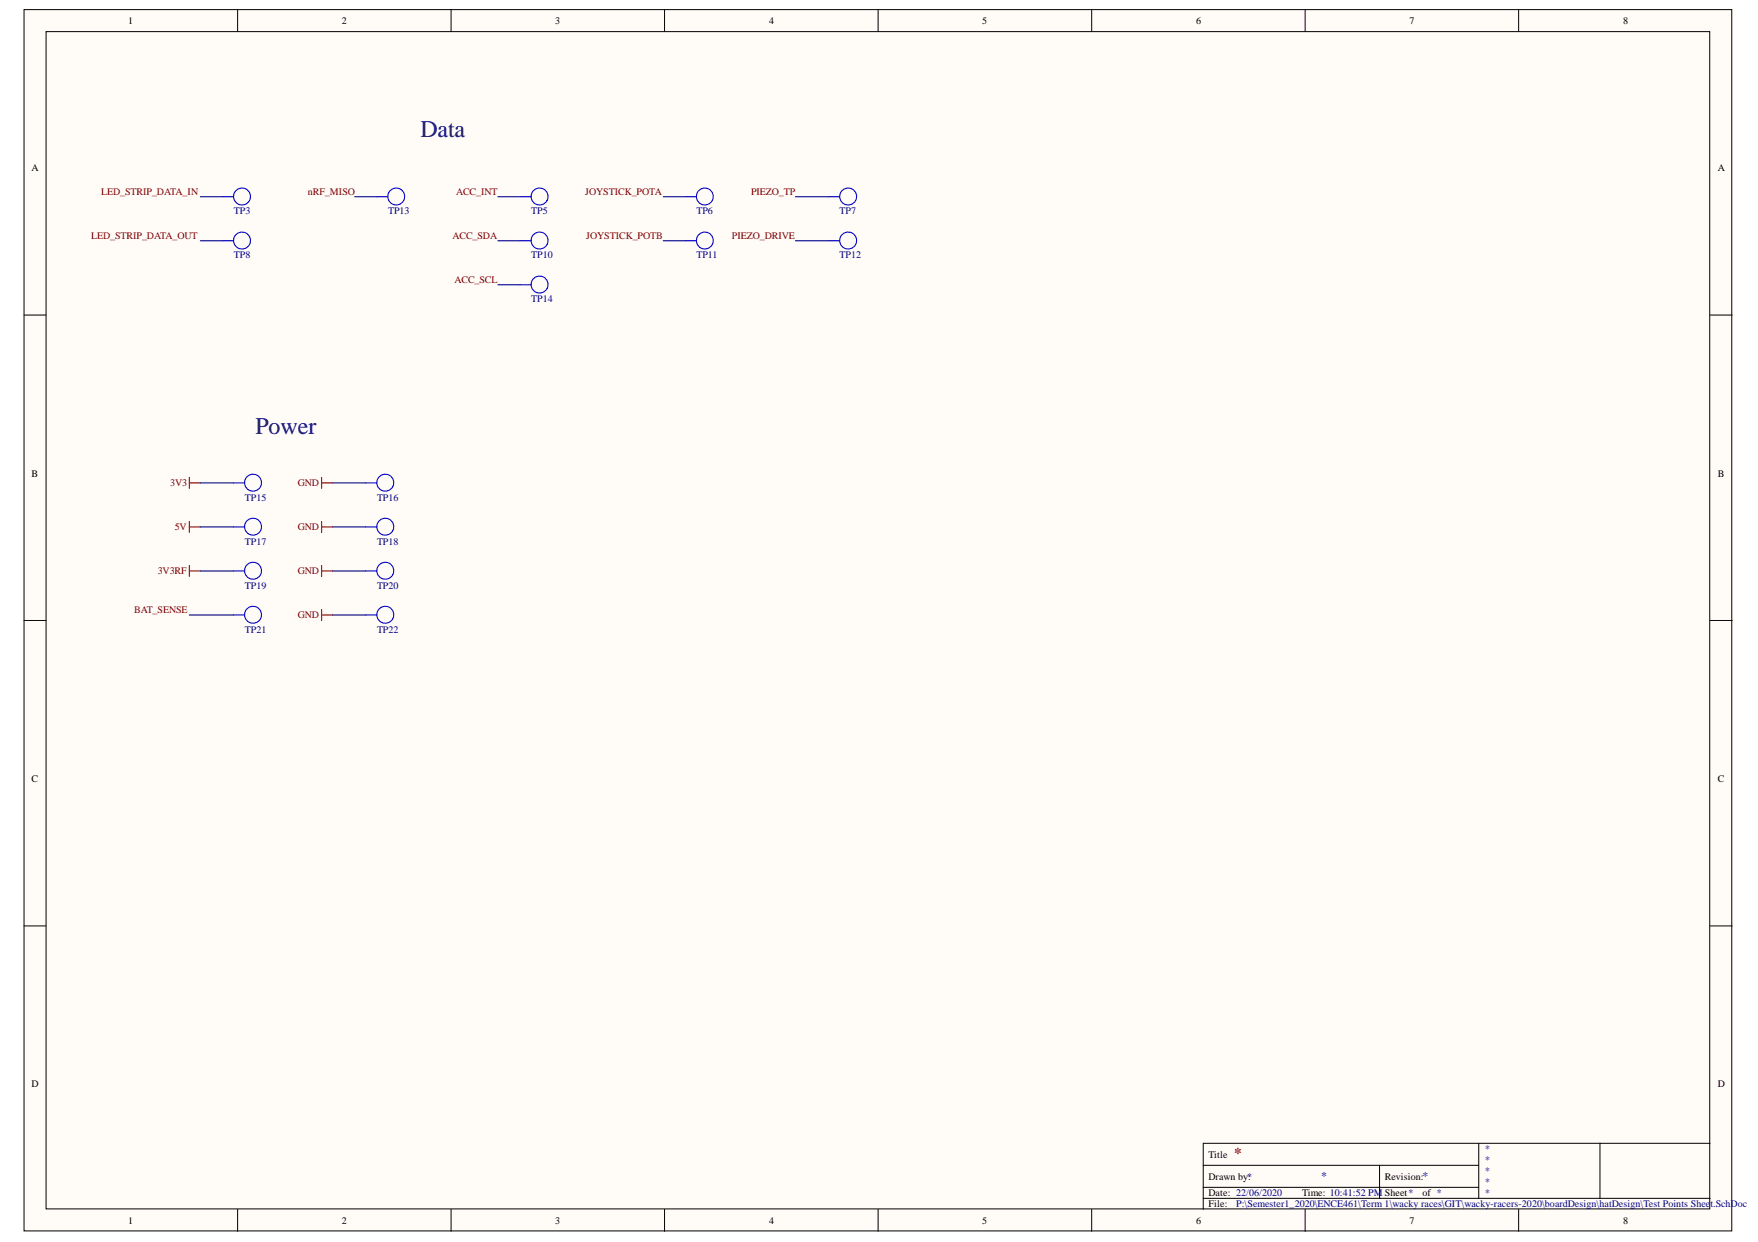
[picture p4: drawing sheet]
<svg xmlns="http://www.w3.org/2000/svg" width="297mm" height="210mm" viewBox="0 0 297 210" stroke-linecap="round" stroke-linejoin="round" font-family="sans-serif">
<g fill="#fffcf8" stroke="#000" stroke-width=".17">
<path d="M4.1 1.6h288.5v206.4h-288.5z"/>
<path d="M7.8 5.3h281.1v199h-281.1z"/>
</g>
<g fill="none" stroke="#000" stroke-width=".17">
<path d="M40.1 1.6v3.7M76.2 1.6v3.7M112.3 1.6v3.7M148.4 1.6v3.7M184.5 1.6v3.7M220.5 1.6v3.7M256.6 1.6v3.7M4.1 53.2h3.7M289 53.2h3.7M4.1 104.9h3.7M289 104.9h3.7M4.1 156.5h3.7"/>
<path d="M289 156.5h3.7M203.3 196.9h46.6M233.1 196.9v5.6M249.9 193.2v9.3M270.3 193.2h-67v11.2M289 193.2h-18.7v9.3M40.1 204.4v3.7M76.2 204.4v3.7M112.3 204.4v3.7M148.4 204.4v3.7M184.5 204.4v3.7M203.3 202.5h85.7"/>
<path d="M203.3 200.7h46.6M220.5 204.4v3.7M256.6 204.4v3.7"/>
</g>
<g fill="none" stroke="#00f" stroke-width=".19">
<path d="M37.6 33.2h1.8M42.2 33.9a1.43 1.43 0 0 0-1.2-2.1 1.43 1.43 0 0 0-1.5 1.9 1.43 1.43 0 0 0 2.4 .6l.2-.4M63.6 33.2h1.9M68.2 33.9a1.43 1.43 0 0 0-1.2-2.1 1.43 1.43 0 0 0-1.4 1.9 1.43 1.43 0 0 0 2.3 .6l.3-.4M87.9 33.2h1.8M92.4 33.9a1.43 1.43 0 0 0-1.1-2.1 1.43 1.43 0 0 0-1.5 1.9 1.43 1.43 0 0 0 2.3 .6l.3-.4M115.8 33.2h1.8M120.4 33.9a1.43 1.43 0 0 0-1.2-2.1 1.43 1.43 0 0 0-1.5 1.9 1.43 1.43 0 0 0 2.4 .6l.2-.4M140 33.2h1.9M144.6 33.9a1.43 1.43 0 0 0-1.2-2.1 1.43 1.43 0 0 0-1.4 1.9 1.43 1.43 0 0 0 2.3 .6l.3-.4M37.6 40.7h1.8M42.2 41.3a1.43 1.43 0 0 0-1.2-2.1 1.43 1.43 0 0 0-1.5 1.9 1.43 1.43 0 0 0 2.4 .6l.2-.3"/>
<path d="M87.9 40.7h1.8M87.9 48.1h1.8M92.4 41.3a1.43 1.43 0 0 0-1.1-2.1 1.43 1.43 0 0 0-1.5 1.9 1.43 1.43 0 0 0 2.3 .6l.3-.3M92.4 48.7a1.43 1.43 0 0 0-1.1-2 1.43 1.43 0 0 0-1.5 1.9 1.43 1.43 0 0 0 2.3 .5l.3-.3M115.8 40.7h1.8M120.4 41.3a1.43 1.43 0 0 0-1.2-2.1 1.43 1.43 0 0 0-1.5 1.9 1.43 1.43 0 0 0 2.4 .6l.2-.4M140 40.7h1.9M144.6 41.3a1.43 1.43 0 0 0-1.2-2.1 1.43 1.43 0 0 0-1.4 1.9 1.43 1.43 0 0 0 2.3 .6l.3-.3M39.4 81.6h1.9M39.4 89.1h1.9M39.4 96.5h1.9M44 82.2a1.43 1.43 0 0 0-1.1-2.1 1.43 1.43 0 0 0-1.5 2 1.43 1.43 0 0 0 2.3 .5l.3-.3"/>
<path d="M44 89.7a1.43 1.43 0 0 0-1.1-2.1 1.43 1.43 0 0 0-1.5 1.9 1.43 1.43 0 0 0 2.3 .6l.3-.4M44 97.1a1.43 1.43 0 0 0-1.1-2.1 1.43 1.43 0 0 0-1.5 1.9 1.43 1.43 0 0 0 2.3 .6l.3-.3M61.8 81.6h1.8M61.8 89.1h1.8M61.8 96.5h1.8M66.4 82.2a1.43 1.43 0 0 0-1.2-2.1 1.43 1.43 0 0 0-1.5 2 1.43 1.43 0 0 0 2.4 .5l.2-.3M66.4 89.7a1.43 1.43 0 0 0-1.2-2.1 1.43 1.43 0 0 0-1.5 1.9 1.43 1.43 0 0 0 2.4 .6l.2-.4M66.4 97.1a1.43 1.43 0 0 0-1.2-2.1 1.43 1.43 0 0 0-1.5 1.9 1.43 1.43 0 0 0 2.4 .6l.2-.3M39.4 103.9h1.9M44 104.6a1.43 1.43 0 0 0-1.1-2.1 1.43 1.43 0 0 0-1.5 1.9 1.43 1.43 0 0 0 2.3 .6l.3-.4M61.8 103.9h1.8M66.4 104.6a1.43 1.43 0 0 0-1.2-2.1 1.43 1.43 0 0 0-1.5 1.9 1.43 1.43 0 0 0 2.4 .6l.2-.4"/>
</g>
<g fill="none" stroke="#800000" stroke-width=".19">
<path d="M32 80.7v1.8M32 88.1v1.9M32 95.6v1.8M32 81.6h1.9M32 89.1h1.9M32 96.5h1.9M54.3 81.6h1.9M54.3 89.1h1.9M54.3 96.5h1.9M54.3 80.7v1.8M54.3 88.1v1.9M54.3 95.6v1.8"/>
<path d="M54.3 103v1.9M54.3 103.9h1.9"/>
</g>
<g fill="none" stroke="#000080" stroke-width=".19">
<path d="M33.9 33.2h3.7M59.9 33.2h3.7M84.1 33.2h3.8M112.1 33.2h3.7M134.4 33.2h5.6M33.9 40.7h3.7M84.1 40.7h3.8M84.1 48.1h3.8M112.1 40.7h3.7M134.4 40.7h5.6M33.9 81.6h5.5M33.9 89.1h5.5"/>
<path d="M33.9 96.5h5.5M56.2 81.6h5.6M56.2 89.1h5.6M56.2 96.5h5.6M32 103.9h7.4M56.2 103.9h5.6"/>
</g>
<g font-size="4.1" fill="#000080">
<text x="71.1" y="23.1">Data</text>
<text x="43.1" y="73.3">Power</text>
</g>
<text font-size="2.5" fill="#800000" x="208.5" y="195.7">*</text>
<g font-size="2" fill="#000080">
<text x="223.2" y="199.5">*</text>
<text x="240.3" y="199.5">*</text>
</g>
<g font-size="1.7">
<text x="21.7" y="4.1">1</text>
<text x="57.8" y="4.1">2</text>
<text x="93.8" y="4.1">3</text>
<text x="129.9" y="4.1">4</text>
<text x="166" y="4.1">5</text>
<text x="202.1" y="4.1">6</text>
<text x="238.1" y="4.1">7</text>
<text x="274.3" y="4.1">8</text>
<text x="5.3" y="28.9">A</text>
<text x="290.2" y="28.9">A</text>
<text x="5.3" y="80.6">B</text>
<text x="290.2" y="80.6">B</text>
<text x="5.3" y="132.2">C</text>
<text x="290.2" y="132.2">C</text>
<text x="5.3" y="183.8">D</text>
<text x="290.2" y="183.8">D</text>
<text x="204.2" y="195.7">Title</text>
<text x="204.2" y="199.4">Drawn by:*</text>
<text x="204.2" y="202.2">Date: 22/06/2020</text>
<text x="220" y="202.2">Time: 10:41:52 PM Sheet*</text>
<text x="234" y="199.4">Revision:</text>
<text x="240.3" y="202.2">of *</text>
<text x="21.7" y="206.8">1</text>
<text x="57.8" y="206.8">2</text>
<text x="93.8" y="206.8">3</text>
<text x="129.9" y="206.8">4</text>
<text x="166" y="206.8">5</text>
<text x="202.1" y="206.8">6</text>
<text x="204.2" y="204">File:</text>
<text x="238.1" y="206.8">7</text>
<text x="274.3" y="206.8">8</text>
</g>
<g font-size="1.7" fill="#800000">
<text x="17.1" y="32.9">LED_STRIP_DATA_IN</text>
<text x="52" y="32.9">nRF_MISO</text>
<text x="77.1" y="32.9">ACC_INT</text>
<text x="98.9" y="32.9">JOYSTICK_POTA</text>
<text x="126.9" y="32.9">PIEZO_TP</text>
<text x="15.4" y="40.3">LED_STRIP_DATA_OUT</text>
<text x="76.5" y="40.3">ACC_SDA</text>
<text x="99.1" y="40.3">JOYSTICK_POTB</text>
<text x="123.7" y="40.3">PIEZO_DRIVE</text>
<text x="76.8" y="47.8">ACC_SCL</text>
<text x="28.8" y="82.2">3V3</text>
<text x="50.3" y="82.2">GND</text>
<text x="29.5" y="89.6">5V</text>
<text x="50.3" y="89.6">GND</text>
<text x="26.6" y="97">3V3RF</text>
<text x="50.3" y="97">GND</text>
<text x="22.7" y="103.5">BAT_SENSE</text>
<text x="50.3" y="104.5">GND</text>
</g>
<g font-size="1.7" fill="#000080">
<text x="39.5" y="36.2">TP3</text>
<text x="65.6" y="36.2">TP13</text>
<text x="89.8" y="36.2">TP5</text>
<text x="117.7" y="36.2">TP6</text>
<text x="141.9" y="36.2">TP7</text>
<text x="39.5" y="43.6">TP8</text>
<text x="89.8" y="43.6">TP10</text>
<text x="117.7" y="43.6">TP11</text>
<text x="141.9" y="43.6">TP12</text>
<text x="89.8" y="51.1">TP14</text>
<text x="41.4" y="84.6">TP15</text>
<text x="63.7" y="84.6">TP16</text>
<text x="41.4" y="92.1">TP17</text>
<text x="63.7" y="92.1">TP18</text>
<text x="41.4" y="99.5">TP19</text>
<text x="63.7" y="99.5">TP20</text>
<text x="41.4" y="106.9">TP21</text>
<text x="63.7" y="106.9">TP22</text>
<text x="250.8" y="194.8">*</text>
<text x="250.8" y="196.6">*</text>
<text x="250.8" y="198.5">*</text>
<text x="250.8" y="200.3">*</text>
<text x="250.8" y="202.2">*</text>
<text x="208.9" y="204">P:\Semester1_2020\ENCE461\Term 1\wacky races\GIT\wacky-racers-2020\boardDesign\hatDesign\Test Points Sheet.SchDoc</text>
</g>
</svg>
